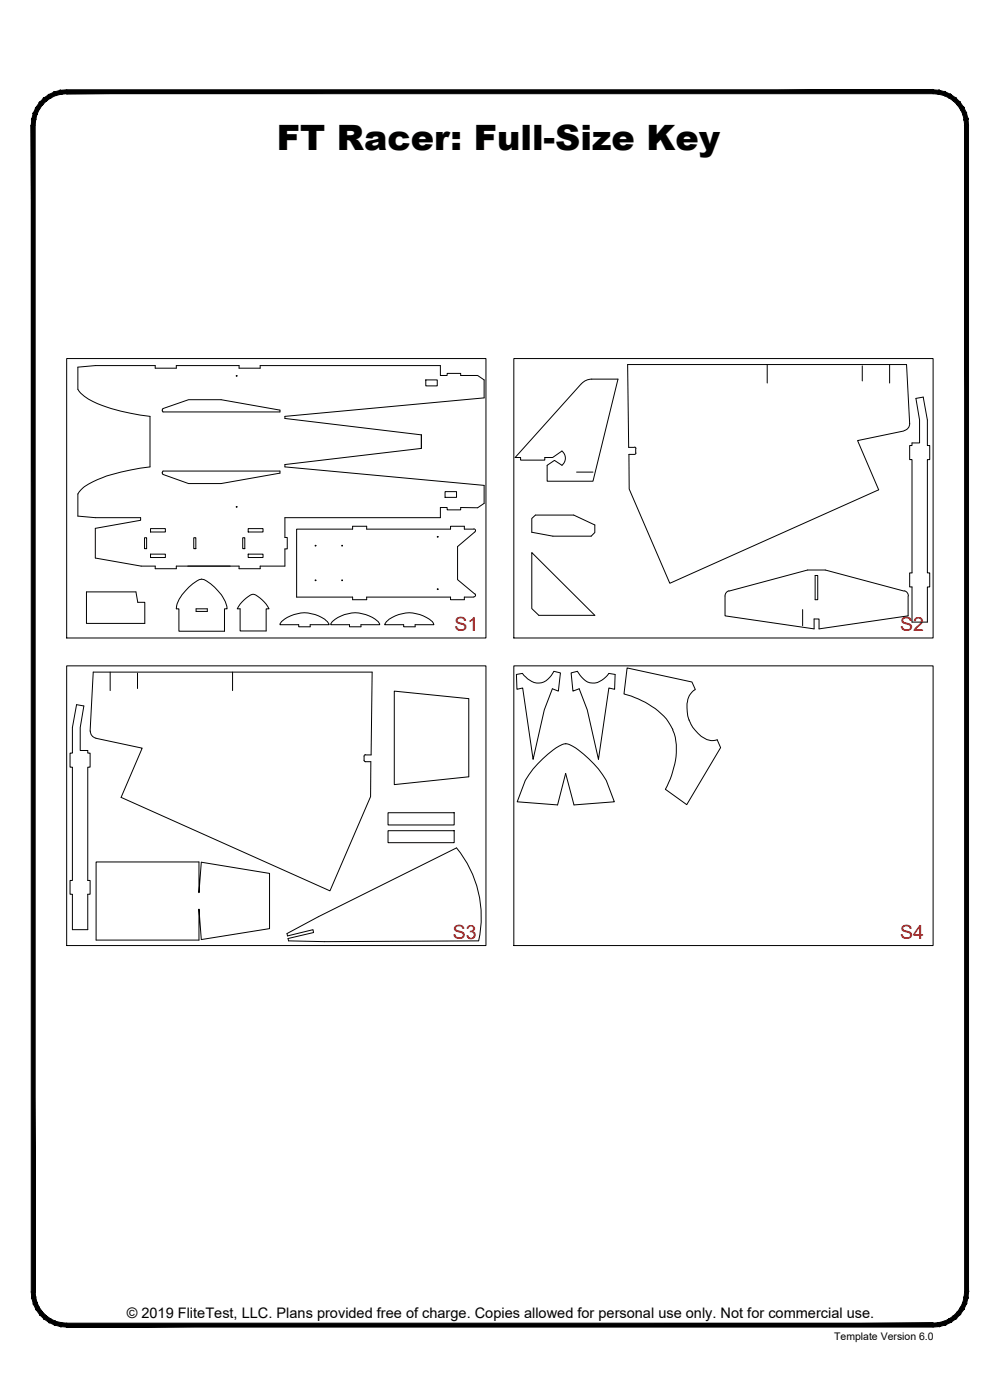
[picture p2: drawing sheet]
<svg xmlns="http://www.w3.org/2000/svg" width="190mm" height="267mm" viewBox="0 0 190 267" stroke-linecap="round" stroke-linejoin="round" font-family="sans-serif">
<!-- layer: 22 TILED -->
<g fill="#000" stroke="#000" stroke-width=".19">
<path d="M11.5 17.2l1.2-.1v.8zM11.5 17.2l.2 .7h1zM10.4 17.5l1.1-.3 .2 .7zM10.4 17.5l.2 .7 1.1-.3zM9.3 18l1.1-.5 .2 .7zM9.3 18l.4 .6 .9-.4zM8.3 18.7l1-.7 .4 .6zM8.3 18.7l.5 .5 .9-.6zM8.3 18.7l.5 .5-1.3 .3zM7.5 19.5l.6 .5 .7-.8zM7.5 19.5l.6 .5-1.3 .5zM6.8 20.5l.7 .3 .6-.8zM6.8 20.5l.7 .3-1.1 .7zM6.4 21.5l.6 .3 .5-1zM6.4 21.5l.6 .3-.9 .9zM6.1 22.7l.7 .1 .2-1zM6.1 22.7l.7 .1-.8 1.1zM6.8 22.8l-.8 1.1h.7z"/>
<path d="M12.7 17.9h165.1v-.8zM12.7 17.1h165.1l-165.1 .8z"/>
<path d="M6 23.9l.7 222.2v-222.2zM6 23.9l.7 222.2h-.7z"/>
<path d="M184.4 22.7l.1 1.2h-.7zM183.7 22.8l.1 1.1 .6-1.2zM184.1 21.5l.3 1.2-.7 .1zM183.4 21.8l.3 1 .4-1.3zM183.6 20.5l.5 1-.7 .3zM183 20.8l.4 1 .2-1.3zM182.9 19.5l.7 1-.6 .3zM182.4 20l.6 .8-.1-1.3zM182.1 18.7l.8 .8-.5 .5zM182.1 18.7l-.5 .5 .8 .8zM181.1 18l1 .7-.5 .5zM181.1 18l-.3 .6 .8 .6zM180.1 17.5l1 .5-.3 .6zM180.1 17.5l-.3 .7 1 .4zM178.9 17.2l1.2 .3-.3 .7zM178.9 17.2l-.1 .7 1 .3zM177.8 17.1l1.1 .1-.1 .7zM177.8 17.1v.8h1z"/>
<path d="M6 246.1h.7l-.6 1.2zM6.7 246.1l-.6 1.2 .7-.2zM6.1 247.3l.7-.2-.4 1.3zM6.8 247.1l-.4 1.3 .6-.3zM6.4 248.4l.6-.3-.2 1.3zM7 248.1l-.2 1.3 .7-.3zM6.8 249.4l.7-.3v1.3zM7.5 249.1v1.3l.6-.5zM7.5 250.4l.6-.5 .2 1.3zM8.1 249.9l.2 1.3 .5-.5zM8.8 250.7l.5 1.2-1-.7zM8.8 250.7l.5 1.2 .4-.6zM9.7 251.3l.7 1.1-1.1-.5zM9.7 251.3l.7 1.1 .2-.7zM10.6 251.7l.9 1-1.1-.3zM10.6 251.7l.9 1 .2-.7zM11.7 252l1 .8-1.2-.1zM11.7 252l1 .8v-.7z"/>
<path d="M12.7 252.1v.7l165.1-.7zM12.7 252.8l165.1-.7v.7z"/>
<path d="M177.8 252.1l1.1 .6-1.1 .1zM177.8 252.1l1.1 .6-.1-.7zM178.8 252l1.3 .4-1.2 .3zM178.8 252l1.3 .4-.3-.7zM179.8 251.7l1.3 .2-1 .5zM179.8 251.7l1.3 .2-.3-.6zM180.8 251.3l1.3-.1-1 .7zM180.8 251.3l1.3-.1-.5-.5zM181.6 250.7l1.3-.3-.8 .8zM181.6 250.7l1.3-.3-.5-.5zM182.4 249.9l1.2-.5-.7 1zM183 249.1l-.6 .8 1.2-.5zM183 249.1l1.1-.7-.5 1zM183.4 248.1l-.4 1 1.1-.7zM183.4 248.1l1-.8-.3 1.1zM183.7 247.1l-.3 1 1-.8zM184.5 246.1l-.1 1.2-.7-.2zM183.8 246.1l-.1 1 .8-1z"/>
<path d="M183.8 23.9v222.2h.7zM183.8 23.9h.7v222.2z"/>
</g>
<g fill="none" stroke="#000" stroke-width=".19">
<path d="M12.7 68.3h79.9v53.2h-79.9zM14.8 69.9l3.4-.3h11.4v.5h4v-.5h11.9v.5h4.1v-.5h34.3v1.9h1.3v-.4h2.6v.4h3.2l1.2 .9v3.4l-37.9 3.5v.4l26 3.1v2.6l-26 3.1v.4l37.9 3.6v3.4l-1.2 .8h-3.2v.4h-2.6v-.4h-1.3v1.9h-29.6v3.8h.4v2.2h-.4v3.2h-4.7v.5h-4.1v-.5h-11.9v.5h-4v-.5h-2.7l-8.7-1.5v-5.6l8.6-1.6v-.5h-8.6l-3.4-.3v-4.2l.3-.4a11.2 11.2 0 0 1 5.2-3l.9-.3a47.2 47.2 0 0 1 7.4-1.5v-9.6a31.6 31.6 0 0 1-11.7-3.3l-1.5-1.1-.6-.7zM30.9 78.1l.2-.3 4.8-1.7h6.2l11.2 2v.4h-22.2l-.2-.2M30.9 78.1v.1M81.1 72.4h2.2v1.1h-2.2zM97.9 68.3h79.9v53.2h-79.9zM110.8 73.1a2.65 2.65 0 0 1 1.9-.9h5l-4.7 19.5h-8.8v-3.1l1.4-.9 1.5 .9a1.74 1.74 0 0 0-.1-2.7l-1.7 1.3h-1.5v.5h-4.6v-.5h-1.1l12.6-14.1M146.2 69.4v3.6M164.3 69.7v2.9M169.5 69.4v3.6M174.5 75.9l1.4-.3 .8 4.4v4.9h.4v2.7h-.4v21.5h.4v2.7h-.4v6.7h-3v-6.7h-.4v-2.7h.4v-21.5h-.4v-2.7h.4v-.5h1.5v-4.4zM30.9 90l.2-.3h22.2v.4l-11.2 2h-6.2l-4.8-1.7-.2-.3"/>
<path d="M30.9 90v.1M80.3 82.8v2.6M84.8 93.7h2.2v1h-2.2zM101.3 98.8l.7-.7h7.3l4 1.9v1.4l-.7 .7h-7.3l-4-.7zM109.8 89.9h3.2M120.9 85.2l.3 .2M121.1 85.5v.8M172.2 82.1l-8.8 1.8 4 9.4-39.8 17.8-7.7-17.9-.1-6.6h1.1l.3-.3M173.3 80.7a1.31 1.31 0 0 1-1.1 1.3M173.3 80.7l-.6-11.3h-53.1l.2 15.8h1.1M16.5 112.8h9.4l.3 1.9h1.4v4.1h-11.1zM27.5 102.4h.4v2.1h-.4z"/>
<path d="M28.7 100.7h2.8v.6h-2.8zM28.7 105.6h2.8v.6h-2.8zM36 111.9a5.1 5.1 0 0 1 2.4-1.6 7.7 7.7 0 0 1 4.3 3.8l.5 1.4 .1 .5h-.5v4.2h-8.7v-4.2h-.5a6.3 6.3 0 0 1 2.4-4.1zM36.9 102.4h.4v2.1h-.4zM37.4 116h2.1v.5h-2.1zM46.2 102.4h.4v2.1h-.4zM46.5 114.3l.8-.7a1.22 1.22 0 0 1 1.9 0l1.2 1.1 .8 1.3h-.5v4.2h-5v-4.2h-.5l.5-.9zM47.3 100.7h2.8v.6h-2.8zM47.3 105.6h2.8v.6h-2.8zM53.6 118.4a6.4 6.4 0 0 1 9 .3l.1 .3h-3.6v.4h-2.2v-.4h-3.6zM63.3 118.4a6.4 6.4 0 0 1 8.9 .3l.1 .3h-3.5v.4h-2.2v-.4h-3.6zM73.6 118.4a6.4 6.4 0 0 1 9 .3l.1 .3h-3.6v.4h-2.2v-.4h-3.6z"/>
<path d="M90.2 100.8h-1.7v-.5h-2.7v.5h-15.9v-.5h-2.7v.5h-10.7v12.9h10.7v.5h2.7v-.5h15.9v.5h2.7v-.5h1.7M90.3 100.8l.3 .2-.1 .3M90.4 101.3l-3.2 2.8v6.3l3.2 2.8M90.5 113.1l.1 .4-.3 .2M101.3 105.3l12 11.9h-10.7l-1.3-1.3zM138.9 112.6l14.9-4h3.4l15 4M138.9 112.5a1.02 1.02 0 0 0-.8 1.1v3.7l17 2.5v-1.9h.9v1.9l17-2.5v-3.7M152.9 116.1v3.1M155.3 109.6h.5v4.6h-.5zM172.3 112.5a1.02 1.02 0 0 1 .7 1M12.7 126.8h79.9v53.3h-79.9zM14.6 134.2l1.4 .3-.7 4.1v4.4h1.4v.5h.5v2.6h-.5v21.6h.5v2.7h-.5v6.7h-2.9v-6.7h-.5v-2.7h.5v-21.6h-.5v-2.6h.5v-4.9z"/>
<path d="M17.2 139.3l.6-11.3h53.1l-.2 15.8h-1.1M17.2 139.3a1.31 1.31 0 0 0 1.1 1.3M21 128v3.6M26.2 128.2v3M44.3 128v3.6M75.1 131.7l14.2 1.4v14.9l-14.2 1.5zM97.9 126.8h79.9v53.3h-79.9zM98.4 128.5l1.1-.2a3.5 3.5 0 0 0 4.1 1.6l1.1-.9 .8-1.1 1.3 .3-.4 3.5-1.2-.5-1.5 4-2.1 9.5-2-13.6-1.1 .2zM108.8 128.2l1.2-.3a3.5 3.5 0 0 0 3.3 2.2l.5-.1 .9-.4 1.3-1.3 1.2 .2-.1 2.8-1.1-.2-2 13.6-2.1-9.5-1.6-4-1.2 .5zM128.1 138.8l.1 .2M131.3 137.2a5.4 5.4 0 0 1 .5-5.3l.7-.5-.7-1.5-12.3-2.7-.6 5a15.4 15.4 0 0 1 8.5 5.4l.7 1.3M131.3 137.2l.3 .6"/>
<path d="M131.6 137.9a5.6 5.6 0 0 0 3.8 3.2l1.2-.2 .7 1.5-6.5 10.9-4-2.9a14.8 14.8 0 0 0 1.6-10.7l-.3-.6M18.3 140.6l8.8 1.9-4 9.4 39.8 17.8 7.7-17.9v-6.7h-1l-.2-.3M69.4 144.1v.8M69.6 143.8l-.2 .2M73.9 158.3h12.6v2.2h-12.6zM73.9 154.8h12.6v2.4h-12.6zM107.8 141.7h.4a17.6 17.6 0 0 1 7.3 7l1.5 4-7.7 .6-1.5-6-1.6 6-7.7-.6 1.6-4a17.6 17.6 0 0 1 7.3-7h.4M18.3 164.2h19.6v5.9l.4-5.8 13 2.1v10.5l-13 2.1-.4-5.8v5.9h-19.6zM54.7 177.8l6-3.2 26.3-13.1a20.8 20.8 0 0 1 4.2 17.7l-29.4 .2-6.8-.2-.1-.4 4.8-1.2-.1-.5-4.8 1.2z"/>
<circle cx="45.1" cy="71.6" r=".07"/>
<circle cx="45.1" cy="96.6" r=".07"/>
<circle cx="60.1" cy="110.5" r=".07"/>
<circle cx="60.1" cy="104" r=".07"/>
<circle cx="65.2" cy="104" r=".07"/>
<circle cx="65.2" cy="110.5" r=".07"/>
<circle cx="83.4" cy="102.3" r=".07"/>
<circle cx="83.4" cy="112.2" r=".07"/>
</g>
<text font-size="6.7" x="52.7" y="28.7">FT Racer: Full-Size Key</text>
<g font-size="3.7" fill="#f00">
<text x="86.6" y="120.2">S1</text>
<text x="171.5" y="120.2">S2</text>
<text x="86.3" y="178.8">S3</text>
<text x="171.5" y="178.8">S4</text>
</g>
<text font-size="2.8" x="24.2" y="251.1">© 2019 FliteTest, LLC. Plans provided free of charge. Copies allowed for personal use only. Not for commercial use.</text>
<text font-size="2" x="158.9" y="255.3">Template Version 6.0</text>
</svg>
